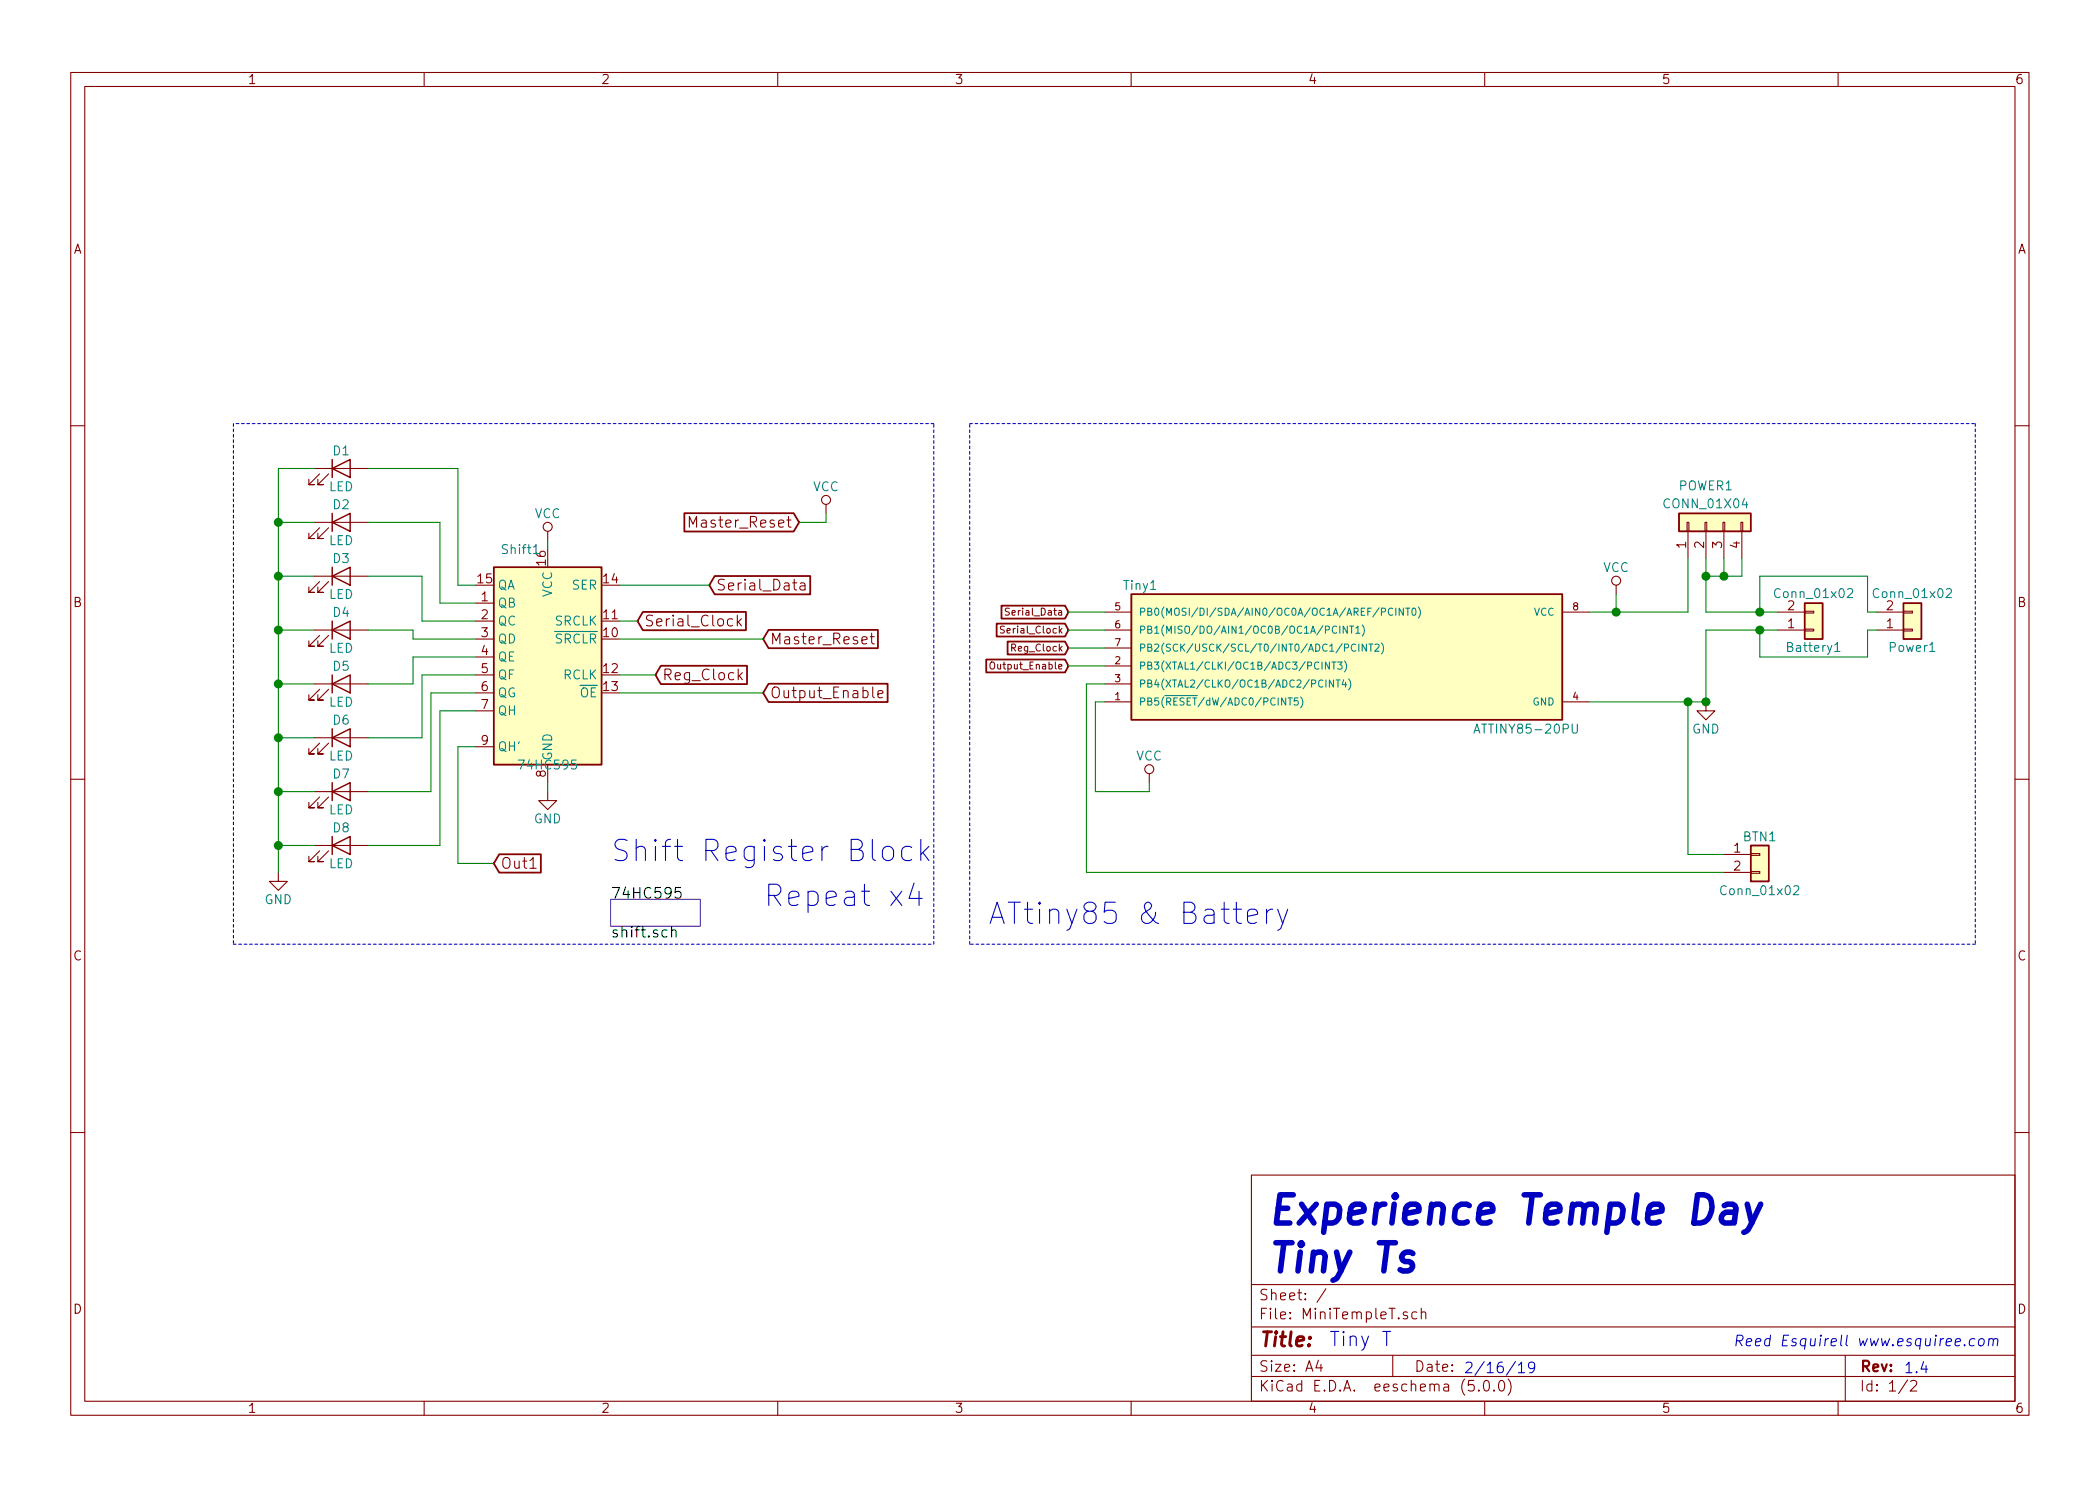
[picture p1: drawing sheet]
EESchema Schematic File Version 4
LIBS:MiniTempleT-cache
EELAYER 26 0
EELAYER END
$Descr A4 11693 8268
encoding utf-8
Sheet 1 2
Title ""
Date ""
Rev ""
Comp ""
Comment1 ""
Comment2 ""
Comment3 ""
Comment4 ""
$EndDescr
$Comp
L Device:LED D1
U 1 1
P 1900 2600
F 0 "D1" H 1900 2700 50  0000 C CNN
F 1 "LED" H 1900 2500 50  0000 C CNN
F 2 "TEST:LED_D5.0mm_BigPads" H 1900 2600 50  0001 C CNN
F 3 "" H 1900 2600 50  0001 C CNN
	1    1900 2600
	1    0    0    -1  
$EndComp
$Comp
L Device:LED D2
U 1 1
P 1900 2900
F 0 "D2" H 1900 3000 50  0000 C CNN
F 1 "LED" H 1900 2800 50  0000 C CNN
F 2 "TEST:LED_D5.0mm_BigPads" H 1900 2900 50  0001 C CNN
F 3 "" H 1900 2900 50  0001 C CNN
	1    1900 2900
	1    0    0    -1  
$EndComp
$Comp
L Device:LED D3
U 1 1
P 1900 3200
F 0 "D3" H 1900 3300 50  0000 C CNN
F 1 "LED" H 1900 3100 50  0000 C CNN
F 2 "TEST:LED_D5.0mm_BigPads" H 1900 3200 50  0001 C CNN
F 3 "" H 1900 3200 50  0001 C CNN
	1    1900 3200
	1    0    0    -1  
$EndComp
$Comp
L Device:LED D4
U 1 1
P 1900 3500
F 0 "D4" H 1900 3600 50  0000 C CNN
F 1 "LED" H 1900 3400 50  0000 C CNN
F 2 "TEST:LED_D5.0mm_BigPads" H 1900 3500 50  0001 C CNN
F 3 "" H 1900 3500 50  0001 C CNN
	1    1900 3500
	1    0    0    -1  
$EndComp
$Comp
L Device:LED D5
U 1 1
P 1900 3800
F 0 "D5" H 1900 3900 50  0000 C CNN
F 1 "LED" H 1900 3700 50  0000 C CNN
F 2 "TEST:LED_D5.0mm_BigPads" H 1900 3800 50  0001 C CNN
F 3 "" H 1900 3800 50  0001 C CNN
	1    1900 3800
	1    0    0    -1  
$EndComp
$Comp
L Device:LED D6
U 1 1
P 1900 4100
F 0 "D6" H 1900 4200 50  0000 C CNN
F 1 "LED" H 1900 4000 50  0000 C CNN
F 2 "TEST:LED_D5.0mm_BigPads" H 1900 4100 50  0001 C CNN
F 3 "" H 1900 4100 50  0001 C CNN
	1    1900 4100
	1    0    0    -1  
$EndComp
$Comp
L Device:LED D7
U 1 1
P 1900 4400
F 0 "D7" H 1900 4500 50  0000 C CNN
F 1 "LED" H 1900 4300 50  0000 C CNN
F 2 "TEST:LED_D5.0mm_BigPads" H 1900 4400 50  0001 C CNN
F 3 "" H 1900 4400 50  0001 C CNN
	1    1900 4400
	1    0    0    -1  
$EndComp
$Comp
L Device:LED D8
U 1 1
P 1900 4700
F 0 "D8" H 1900 4800 50  0000 C CNN
F 1 "LED" H 1900 4600 50  0000 C CNN
F 2 "TEST:LED_D5.0mm_BigPads" H 1900 4700 50  0001 C CNN
F 3 "" H 1900 4700 50  0001 C CNN
	1    1900 4700
	1    0    0    -1  
$EndComp
$Comp
L 74xx:74HC595 Shift1
U 1 1
P 3050 3650
F 0 "Shift1" H 3200 4250 50  0000 C CNN
F 1 "74HC595" H 3050 3050 50  0000 C CNN
F 2 "TEST:DIP16-EzSolder" H 3050 3650 50  0001 C CNN
F 3 "" H 3050 3650 50  0001 C CNN
	1    3050 3650
	-1   0    0    -1  
$EndComp
Wire Wire Line
	2050 2600 2550 2600
Wire Wire Line
	2550 2600 2550 3250
Wire Wire Line
	2550 3250 2650 3250
Wire Wire Line
	2650 3350 2450 3350
Wire Wire Line
	2450 3350 2450 2900
Wire Wire Line
	2450 2900 2050 2900
Wire Wire Line
	2650 3450 2350 3450
Wire Wire Line
	2350 3450 2350 3200
Wire Wire Line
	2350 3200 2050 3200
Wire Wire Line
	2650 3550 2300 3550
Wire Wire Line
	2300 3550 2300 3500
Wire Wire Line
	2300 3500 2050 3500
Wire Wire Line
	2650 3650 2300 3650
Wire Wire Line
	2300 3650 2300 3800
Wire Wire Line
	2300 3800 2050 3800
Wire Wire Line
	2650 3750 2350 3750
Wire Wire Line
	2350 3750 2350 4100
Wire Wire Line
	2350 4100 2050 4100
Wire Wire Line
	2650 3850 2400 3850
Wire Wire Line
	2400 3850 2400 4400
Wire Wire Line
	2400 4400 2050 4400
Wire Wire Line
	2650 3950 2450 3950
Wire Wire Line
	2450 3950 2450 4700
Wire Wire Line
	2450 4700 2050 4700
$Comp
L power:GND #PWR01
U 1 1
P 1550 4850
F 0 "#PWR01" H 1550 4600 50  0001 C CNN
F 1 "GND" H 1550 4700 50  0000 C CNN
F 2 "" H 1550 4850 50  0001 C CNN
F 3 "" H 1550 4850 50  0001 C CNN
	1    1550 4850
	1    0    0    -1  
$EndComp
Wire Wire Line
	1550 2600 1550 2900
Wire Wire Line
	1550 2600 1750 2600
Wire Wire Line
	1750 2900 1550 2900
Connection ~ 1550 2900
Wire Wire Line
	1750 3200 1550 3200
Connection ~ 1550 3200
Wire Wire Line
	1750 3500 1550 3500
Connection ~ 1550 3500
Wire Wire Line
	1550 3800 1750 3800
Connection ~ 1550 3800
Wire Wire Line
	1750 4100 1550 4100
Connection ~ 1550 4100
Wire Wire Line
	1750 4400 1550 4400
Connection ~ 1550 4400
Wire Wire Line
	1750 4700 1550 4700
Connection ~ 1550 4700
Text GLabel 3550 3450 2    60   Input ~ 0
Serial_Clock
Text GLabel 4250 3550 2    60   Input ~ 0
Master_Reset
Text GLabel 3650 3750 2    60   Input ~ 0
Reg_Clock
Text GLabel 4250 3850 2    60   Input ~ 0
Output_Enable
Wire Wire Line
	3550 3450 3450 3450
Wire Wire Line
	3450 3550 4250 3550
Wire Wire Line
	3650 3750 3450 3750
Wire Wire Line
	3450 3850 4250 3850
$Comp
L conn:Conn_01x04 POWER1
U 1 1
P 9500 2900
F 0 "POWER1" V 9700 2900 50  0000 C CNN
F 1 "CONN_01X04" V 9600 2900 50  0000 C CNN
F 2 "Pin_Headers:Pin_Header_Straight_1x04_Pitch2.54mm" H 9500 2900 50  0001 C CNN
F 3 "" H 9500 2900 50  0001 C CNN
	1    9500 2900
	0    -1   -1   0   
$EndComp
$Comp
L atmel:ATTINY85-20PU Tiny1
U 1 1
P 7500 3650
F 0 "Tiny1" H 6350 4050 50  0000 C CNN
F 1 "ATTINY85-20PU" H 8500 3250 50  0000 C CNN
F 2 "Housings_DIP:DIP-8_W7.62mm_LongPads" H 8500 3650 50  0001 C CIN
F 3 "" H 7500 3650 50  0001 C CNN
	1    7500 3650
	1    0    0    -1  
$EndComp
$Comp
L conn:Conn_01x02 Battery1
U 1 1
P 10100 3500
F 0 "Battery1" H 10100 3600 50  0000 C CNN
F 1 "Conn_01x02" H 10100 3300 50  0000 C CNN
F 2 "TEST:CR2032 Housing" H 10100 3500 50  0001 C CNN
F 3 "" H 10100 3500 50  0001 C CNN
	1    10100 3500
	1    0    0    1   
$EndComp
Wire Wire Line
	8850 3400 9000 3400
Wire Wire Line
	9400 3400 9400 3100
Wire Wire Line
	9500 3100 9500 3200
Wire Wire Line
	9500 3400 9800 3400
Wire Wire Line
	9500 3900 9500 3500
Wire Wire Line
	9500 3500 9800 3500
$Comp
L power:GND #PWR07
U 1 1
P 9500 3900
F 0 "#PWR07" H 9500 3650 50  0001 C CNN
F 1 "GND" H 9500 3750 50  0000 C CNN
F 2 "" H 9500 3900 50  0001 C CNN
F 3 "" H 9500 3900 50  0001 C CNN
	1    9500 3900
	1    0    0    -1  
$EndComp
$Comp
L conn:Conn_01x02 BTN1
U 1 1
P 9800 4750
F 0 "BTN1" H 9800 4850 50  0000 C CNN
F 1 "Conn_01x02" H 9800 4550 50  0000 C CNN
F 2 "Buttons_Switches_THT:SW_PUSH_6mm_h5mm" H 9800 4750 50  0001 C CNN
F 3 "" H 9800 4750 50  0001 C CNN
	1    9800 4750
	1    0    0    -1  
$EndComp
Wire Wire Line
	6150 3800 6050 3800
Wire Wire Line
	6050 3800 6050 4850
$Comp
L power:VCC #PWR06
U 1 1
P 9000 3300
F 0 "#PWR06" H 9000 3150 50  0001 C CNN
F 1 "VCC" H 9000 3450 50  0000 C CNN
F 2 "" H 9000 3300 50  0001 C CNN
F 3 "" H 9000 3300 50  0001 C CNN
	1    9000 3300
	1    0    0    -1  
$EndComp
$Comp
L power:VCC #PWR05
U 1 1
P 6400 4350
F 0 "#PWR05" H 6400 4200 50  0001 C CNN
F 1 "VCC" H 6400 4500 50  0000 C CNN
F 2 "" H 6400 4350 50  0001 C CNN
F 3 "" H 6400 4350 50  0001 C CNN
	1    6400 4350
	1    0    0    -1  
$EndComp
Wire Wire Line
	6150 3900 6100 3900
Wire Wire Line
	6100 3900 6100 4400
Wire Wire Line
	6100 4400 6400 4400
Wire Wire Line
	6400 4400 6400 4350
Wire Wire Line
	9000 3300 9000 3400
Connection ~ 9000 3400
Text GLabel 3950 3250 2    60   Input ~ 0
Serial_Data
Wire Wire Line
	3950 3250 3450 3250
Text GLabel 5950 3400 0    39   Input ~ 0
Serial_Data
Text GLabel 5950 3500 0    39   Input ~ 0
Serial_Clock
Text GLabel 5950 3600 0    39   Input ~ 0
Reg_Clock
Text GLabel 5950 3700 0    39   Input ~ 0
Output_Enable
Text GLabel 4450 2900 0    60   Input ~ 0
Master_Reset
Wire Wire Line
	5950 3700 6150 3700
Wire Wire Line
	5950 3600 6150 3600
Wire Wire Line
	5950 3500 6150 3500
Wire Wire Line
	5950 3400 6150 3400
$Comp
L power:VCC #PWR04
U 1 1
P 4600 2850
F 0 "#PWR04" H 4600 2700 39  0001 C CNN
F 1 "VCC" H 4600 3000 50  0000 C CNN
F 2 "" H 4600 2850 50  0001 C CNN
F 3 "" H 4600 2850 50  0001 C CNN
	1    4600 2850
	1    0    0    -1  
$EndComp
$Comp
L conn:Conn_01x02 Power1
U 1 1
P 10650 3500
F 0 "Power1" H 10650 3600 50  0000 C CNN
F 1 "Conn_01x02" H 10650 3300 50  0000 C CNN
F 2 "Pin_Headers:Pin_Header_Straight_1x02_Pitch2.54mm" H 10650 3500 50  0001 C CNN
F 3 "" H 10650 3500 50  0001 C CNN
	1    10650 3500
	1    0    0    1   
$EndComp
Wire Wire Line
	10450 3400 10400 3400
Wire Wire Line
	10400 3400 10400 3200
Wire Wire Line
	10400 3200 9800 3200
Wire Wire Line
	9800 3200 9800 3400
Connection ~ 9800 3400
Wire Wire Line
	10450 3500 10400 3500
Wire Wire Line
	10400 3500 10400 3650
Wire Wire Line
	10400 3650 9800 3650
Wire Wire Line
	9800 3650 9800 3500
Connection ~ 9800 3500
Wire Wire Line
	1550 2900 1550 3200
Wire Wire Line
	1550 3200 1550 3500
Wire Wire Line
	1550 3500 1550 3800
Wire Wire Line
	1550 3800 1550 4100
Wire Wire Line
	1550 4100 1550 4400
Wire Wire Line
	1550 4400 1550 4700
Wire Wire Line
	1550 4700 1550 4850
Wire Wire Line
	9000 3400 9400 3400
Wire Wire Line
	9800 3400 9900 3400
Wire Wire Line
	9800 3500 9900 3500
$Comp
L power:VCC #PWR02
U 1 1
P 3050 3000
F 0 "#PWR02" H 3050 2850 39  0001 C CNN
F 1 "VCC" H 3050 3150 50  0000 C CNN
F 2 "" H 3050 3000 50  0001 C CNN
F 3 "" H 3050 3000 50  0001 C CNN
	1    3050 3000
	1    0    0    -1  
$EndComp
Wire Wire Line
	3050 3050 3050 3000
$Comp
L power:GND #PWR03
U 1 1
P 3050 4400
F 0 "#PWR03" H 3050 4150 50  0001 C CNN
F 1 "GND" H 3050 4250 50  0000 C CNN
F 2 "" H 3050 4400 50  0001 C CNN
F 3 "" H 3050 4400 50  0001 C CNN
	1    3050 4400
	1    0    0    -1  
$EndComp
Wire Wire Line
	3050 4400 3050 4350
Wire Wire Line
	9700 3200 9600 3200
Wire Wire Line
	9700 3100 9700 3200
Connection ~ 9500 3200
Wire Wire Line
	9500 3200 9500 3400
Wire Wire Line
	9600 3100 9600 3200
Connection ~ 9600 3200
Wire Wire Line
	9600 3200 9500 3200
Wire Wire Line
	4450 2900 4600 2900
Wire Wire Line
	4600 2900 4600 2850
Text GLabel 2750 4800 2    60   Input ~ 0
Out1
Wire Wire Line
	2750 4800 2550 4800
Wire Wire Line
	2550 4800 2550 4150
Wire Wire Line
	2550 4150 2650 4150
Wire Notes Line
	1300 5250 5200 5250
Wire Notes Line
	5200 5250 5200 2350
Wire Notes Line
	5200 2350 1300 2350
Wire Notes Line
	1300 2350 1300 5250
Text Notes 4250 5050 0    118  ~ 0
Repeat x4\n
Text Notes 3400 4800 0    118  ~ 0
Shift Register Block
Connection ~ 9500 3900
Wire Wire Line
	6050 4850 9600 4850
Wire Wire Line
	9600 4750 9400 4750
Wire Wire Line
	9400 4750 9400 3900
Wire Wire Line
	8850 3900 9400 3900
Connection ~ 9400 3900
Wire Wire Line
	9400 3900 9500 3900
Wire Notes Line
	5400 2350 11000 2350
Wire Notes Line
	11000 2350 11000 5250
Wire Notes Line
	11000 5250 5400 5250
Wire Notes Line
	5400 5250 5400 2350
Text Notes 5500 5150 0    118  ~ 0
ATtiny85 & Battery
Text Notes 7400 7500 0    79   ~ 0
Tiny T
Text Notes 7050 7100 0    157  Italic 31
Experience Temple Day\nTiny Ts
Text Notes 8150 7650 0    59   ~ 0
2/16/19
Text Notes 10600 7650 0    59   ~ 0
1.4
Text Notes 9650 7500 0    59   Italic 0
Reed Esquirell www.esquiree.com
$Sheet
S 3400 5000 500  150 
U 5D73A71F
F0 "74HC595" 59
F1 "shift.sch" 59
$EndSheet
$EndSCHEMATC
